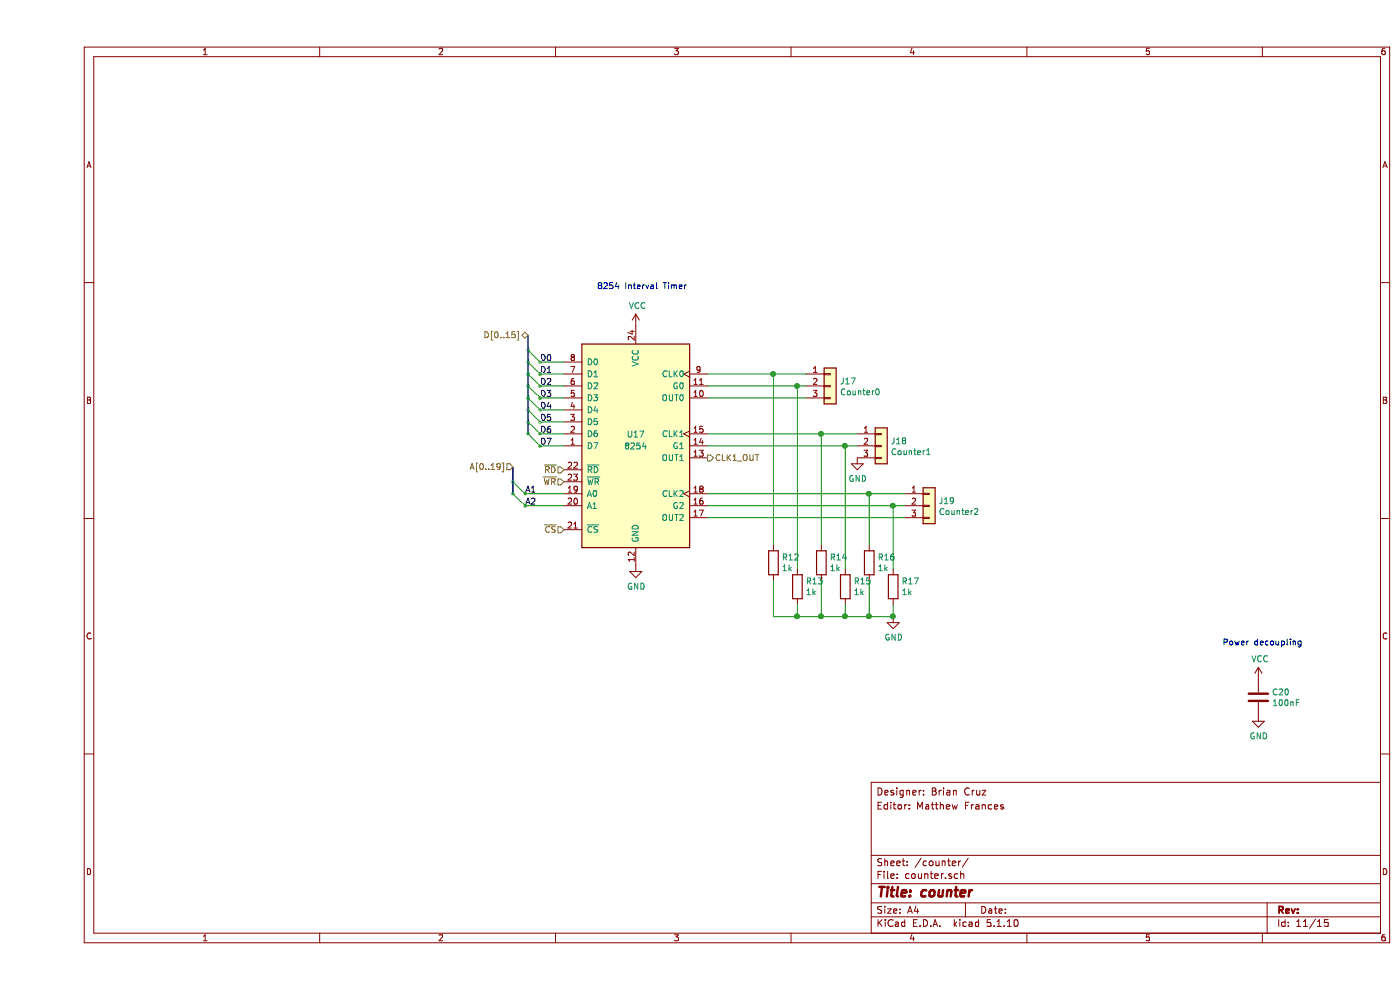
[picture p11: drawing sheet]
EESchema Schematic File Version 4
EELAYER 30 0
EELAYER END
$Descr A4 11693 8268
encoding utf-8
Sheet 11 15
Title "counter"
Date ""
Rev ""
Comp ""
Comment1 ""
Comment2 ""
Comment3 "Editor: Matthew Frances"
Comment4 "Designer: Brian Cruz"
$EndDescr
$Comp
L Timer:8254 U17
U 1 1
P 5000 3725
F 0 "U17" H 5000 3825 50  0000 C CNN
F 1 "8254" H 5000 3725 50  0000 C CNN
F 2 "Package_DIP:DIP-24_W15.24mm" H 5050 3975 50  0001 C CNN
F 3 "http://www.scs.stanford.edu/10wi-cs140/pintos/specs/8254.pdf" H 4550 4625 50  0001 C CNN
	1    5000 3725
	1    0    0    -1  
$EndComp
Wire Wire Line
	4400 3025 4200 3025
Wire Wire Line
	4400 3125 4200 3125
Wire Wire Line
	4400 3225 4200 3225
Wire Wire Line
	4400 3325 4200 3325
Wire Wire Line
	4400 3425 4200 3425
Wire Wire Line
	4400 3525 4200 3525
Wire Wire Line
	4400 3625 4200 3625
Wire Wire Line
	4400 3725 4200 3725
Entry Wire Line
	4100 2925 4200 3025
Entry Wire Line
	4100 3025 4200 3125
Entry Wire Line
	4100 3125 4200 3225
Entry Wire Line
	4100 3225 4200 3325
Entry Wire Line
	4100 3325 4200 3425
Entry Wire Line
	4100 3425 4200 3525
Entry Wire Line
	4100 3525 4200 3625
Entry Wire Line
	4100 3625 4200 3725
Text Label 4200 3025 0    50   ~ 0
D0
Text Label 4200 3125 0    50   ~ 0
D1
Text Label 4200 3225 0    50   ~ 0
D2
Text Label 4200 3325 0    50   ~ 0
D3
Text Label 4200 3425 0    50   ~ 0
D4
Text Label 4200 3525 0    50   ~ 0
D5
Text Label 4200 3625 0    50   ~ 0
D6
Text Label 4200 3725 0    50   ~ 0
D7
Text HLabel 4100 2800 0    50   BiDi ~ 0
D[0..15]
Text HLabel 4400 3925 0    50   Input ~ 0
~RD
Text HLabel 4400 4025 0    50   Input ~ 0
~WR
Wire Wire Line
	4400 4125 4075 4125
Wire Wire Line
	4400 4225 4075 4225
Text Label 4075 4125 0    50   ~ 0
A1
Text Label 4075 4225 0    50   ~ 0
A2
Entry Wire Line
	3975 4025 4075 4125
Entry Wire Line
	3975 4125 4075 4225
Text HLabel 3975 3900 0    50   Input ~ 0
A[0..19]
Text HLabel 4400 4425 0    50   Input ~ 0
~CS
$Comp
L Connector_Generic:Conn_01x03 J17
U 1 1
P 6625 3225
F 0 "J17" H 6705 3267 50  0000 L CNN
F 1 "Counter0" H 6705 3176 50  0000 L CNN
F 2 "Connector_PinHeader_2.54mm:PinHeader_1x03_P2.54mm_Vertical" H 6625 3225 50  0001 C CNN
F 3 "~" H 6625 3225 50  0001 C CNN
	1    6625 3225
	1    0    0    -1  
$EndComp
$Comp
L Connector_Generic:Conn_01x03 J18
U 1 1
P 7050 3725
F 0 "J18" H 7130 3767 50  0000 L CNN
F 1 "Counter1" H 7130 3676 50  0000 L CNN
F 2 "Connector_PinHeader_2.54mm:PinHeader_1x03_P2.54mm_Vertical" H 7050 3725 50  0001 C CNN
F 3 "~" H 7050 3725 50  0001 C CNN
	1    7050 3725
	1    0    0    -1  
$EndComp
$Comp
L Connector_Generic:Conn_01x03 J19
U 1 1
P 7450 4225
F 0 "J19" H 7530 4267 50  0000 L CNN
F 1 "Counter2" H 7530 4176 50  0000 L CNN
F 2 "Connector_PinHeader_2.54mm:PinHeader_1x03_P2.54mm_Vertical" H 7450 4225 50  0001 C CNN
F 3 "~" H 7450 4225 50  0001 C CNN
	1    7450 4225
	1    0    0    -1  
$EndComp
Text HLabel 5600 3825 2    50   Output ~ 0
CLK1_OUT
$Comp
L power:VCC #PWR0170
U 1 1
P 5000 2725
F 0 "#PWR0170" H 5000 2575 50  0001 C CNN
F 1 "VCC" H 5015 2898 50  0000 C CNN
F 2 "" H 5000 2725 50  0001 C CNN
F 3 "" H 5000 2725 50  0001 C CNN
	1    5000 2725
	1    0    0    -1  
$EndComp
$Comp
L power:GND #PWR0171
U 1 1
P 5000 4725
F 0 "#PWR0171" H 5000 4475 50  0001 C CNN
F 1 "GND" H 5005 4552 50  0000 C CNN
F 2 "" H 5000 4725 50  0001 C CNN
F 3 "" H 5000 4725 50  0001 C CNN
	1    5000 4725
	1    0    0    -1  
$EndComp
$Comp
L Device:C C20
U 1 1
P 10200 5825
F 0 "C20" H 10315 5871 50  0000 L CNN
F 1 "100nF" H 10315 5780 50  0000 L CNN
F 2 "Capacitor_THT:C_Rect_L4.0mm_W2.5mm_P2.50mm" H 10238 5675 50  0001 C CNN
F 3 "~" H 10200 5825 50  0001 C CNN
	1    10200 5825
	1    0    0    -1  
$EndComp
$Comp
L power:VCC #PWR0172
U 1 1
P 10200 5675
F 0 "#PWR0172" H 10200 5525 50  0001 C CNN
F 1 "VCC" H 10215 5848 50  0000 C CNN
F 2 "" H 10200 5675 50  0001 C CNN
F 3 "" H 10200 5675 50  0001 C CNN
	1    10200 5675
	1    0    0    -1  
$EndComp
$Comp
L power:GND #PWR0173
U 1 1
P 10200 5975
F 0 "#PWR0173" H 10200 5725 50  0001 C CNN
F 1 "GND" H 10205 5802 50  0000 C CNN
F 2 "" H 10200 5975 50  0001 C CNN
F 3 "" H 10200 5975 50  0001 C CNN
	1    10200 5975
	1    0    0    -1  
$EndComp
Text Notes 4675 2425 0    50   ~ 0
8254 Interval Timer
Text Notes 9900 5400 0    50   ~ 0
Power decoupling
Wire Wire Line
	5600 3325 6425 3325
Wire Wire Line
	5600 4325 7250 4325
$Comp
L Device:R R12
U 1 1
P 6150 4700
F 0 "R12" H 6220 4746 50  0000 L CNN
F 1 "1k" H 6220 4655 50  0000 L CNN
F 2 "Resistor_THT:R_Axial_DIN0207_L6.3mm_D2.5mm_P10.16mm_Horizontal" V 6080 4700 50  0001 C CNN
F 3 "~" H 6150 4700 50  0001 C CNN
	1    6150 4700
	1    0    0    -1  
$EndComp
$Comp
L Device:R R13
U 1 1
P 6350 4900
F 0 "R13" H 6420 4946 50  0000 L CNN
F 1 "1k" H 6420 4855 50  0000 L CNN
F 2 "Resistor_THT:R_Axial_DIN0207_L6.3mm_D2.5mm_P10.16mm_Horizontal" V 6280 4900 50  0001 C CNN
F 3 "~" H 6350 4900 50  0001 C CNN
	1    6350 4900
	1    0    0    -1  
$EndComp
$Comp
L Device:R R14
U 1 1
P 6550 4700
F 0 "R14" H 6620 4746 50  0000 L CNN
F 1 "1k" H 6620 4655 50  0000 L CNN
F 2 "Resistor_THT:R_Axial_DIN0207_L6.3mm_D2.5mm_P10.16mm_Horizontal" V 6480 4700 50  0001 C CNN
F 3 "~" H 6550 4700 50  0001 C CNN
	1    6550 4700
	1    0    0    -1  
$EndComp
$Comp
L Device:R R15
U 1 1
P 6750 4900
F 0 "R15" H 6820 4946 50  0000 L CNN
F 1 "1k" H 6820 4855 50  0000 L CNN
F 2 "Resistor_THT:R_Axial_DIN0207_L6.3mm_D2.5mm_P10.16mm_Horizontal" V 6680 4900 50  0001 C CNN
F 3 "~" H 6750 4900 50  0001 C CNN
	1    6750 4900
	1    0    0    -1  
$EndComp
$Comp
L Device:R R16
U 1 1
P 6950 4700
F 0 "R16" H 7020 4746 50  0000 L CNN
F 1 "1k" H 7020 4655 50  0000 L CNN
F 2 "Resistor_THT:R_Axial_DIN0207_L6.3mm_D2.5mm_P10.16mm_Horizontal" V 6880 4700 50  0001 C CNN
F 3 "~" H 6950 4700 50  0001 C CNN
	1    6950 4700
	1    0    0    -1  
$EndComp
$Comp
L Device:R R17
U 1 1
P 7150 4900
F 0 "R17" H 7220 4946 50  0000 L CNN
F 1 "1k" H 7220 4855 50  0000 L CNN
F 2 "Resistor_THT:R_Axial_DIN0207_L6.3mm_D2.5mm_P10.16mm_Horizontal" V 7080 4900 50  0001 C CNN
F 3 "~" H 7150 4900 50  0001 C CNN
	1    7150 4900
	1    0    0    -1  
$EndComp
Wire Wire Line
	5600 3125 6150 3125
Wire Wire Line
	5600 3225 6350 3225
Wire Wire Line
	5600 3625 6550 3625
Wire Wire Line
	5600 3725 6750 3725
Wire Wire Line
	5600 4125 6950 4125
Wire Wire Line
	5600 4225 7150 4225
Wire Wire Line
	6150 3125 6150 4550
Connection ~ 6150 3125
Connection ~ 6350 3225
Wire Wire Line
	6350 3225 6425 3225
Wire Wire Line
	6350 3225 6350 4750
Wire Wire Line
	6150 3125 6425 3125
Wire Wire Line
	6550 4550 6550 3625
Wire Wire Line
	6750 4750 6750 3725
Wire Wire Line
	6950 4550 6950 4125
Connection ~ 6950 4125
Wire Wire Line
	6950 4125 7250 4125
Wire Wire Line
	7150 4750 7150 4225
Connection ~ 7150 4225
Wire Wire Line
	7150 4225 7250 4225
Wire Wire Line
	6850 3725 6750 3725
Connection ~ 6750 3725
Wire Wire Line
	6550 3625 6850 3625
Connection ~ 6550 3625
Wire Wire Line
	7150 5050 7150 5150
Wire Wire Line
	7150 5150 6950 5150
Wire Wire Line
	6950 5150 6950 4850
Wire Wire Line
	6750 5050 6750 5150
Wire Wire Line
	6750 5150 6950 5150
Connection ~ 6950 5150
Wire Wire Line
	6550 4850 6550 5150
Wire Wire Line
	6550 5150 6750 5150
Connection ~ 6750 5150
Wire Wire Line
	6350 5050 6350 5150
Wire Wire Line
	6350 5150 6550 5150
Connection ~ 6550 5150
Wire Wire Line
	6150 4850 6150 5150
Wire Wire Line
	6150 5150 6350 5150
Connection ~ 6350 5150
$Comp
L power:GND #PWR0174
U 1 1
P 7150 5150
F 0 "#PWR0174" H 7150 4900 50  0001 C CNN
F 1 "GND" H 7155 4977 50  0000 C CNN
F 2 "" H 7150 5150 50  0001 C CNN
F 3 "" H 7150 5150 50  0001 C CNN
	1    7150 5150
	1    0    0    -1  
$EndComp
Connection ~ 7150 5150
$Comp
L power:GND #PWR0175
U 1 1
P 6850 3825
F 0 "#PWR0175" H 6850 3575 50  0001 C CNN
F 1 "GND" H 6855 3652 50  0000 C CNN
F 2 "" H 6850 3825 50  0001 C CNN
F 3 "" H 6850 3825 50  0001 C CNN
	1    6850 3825
	1    0    0    -1  
$EndComp
Wire Bus Line
	3975 3900 3975 4125
Wire Bus Line
	4100 2800 4100 3625
$EndSCHEMATC
